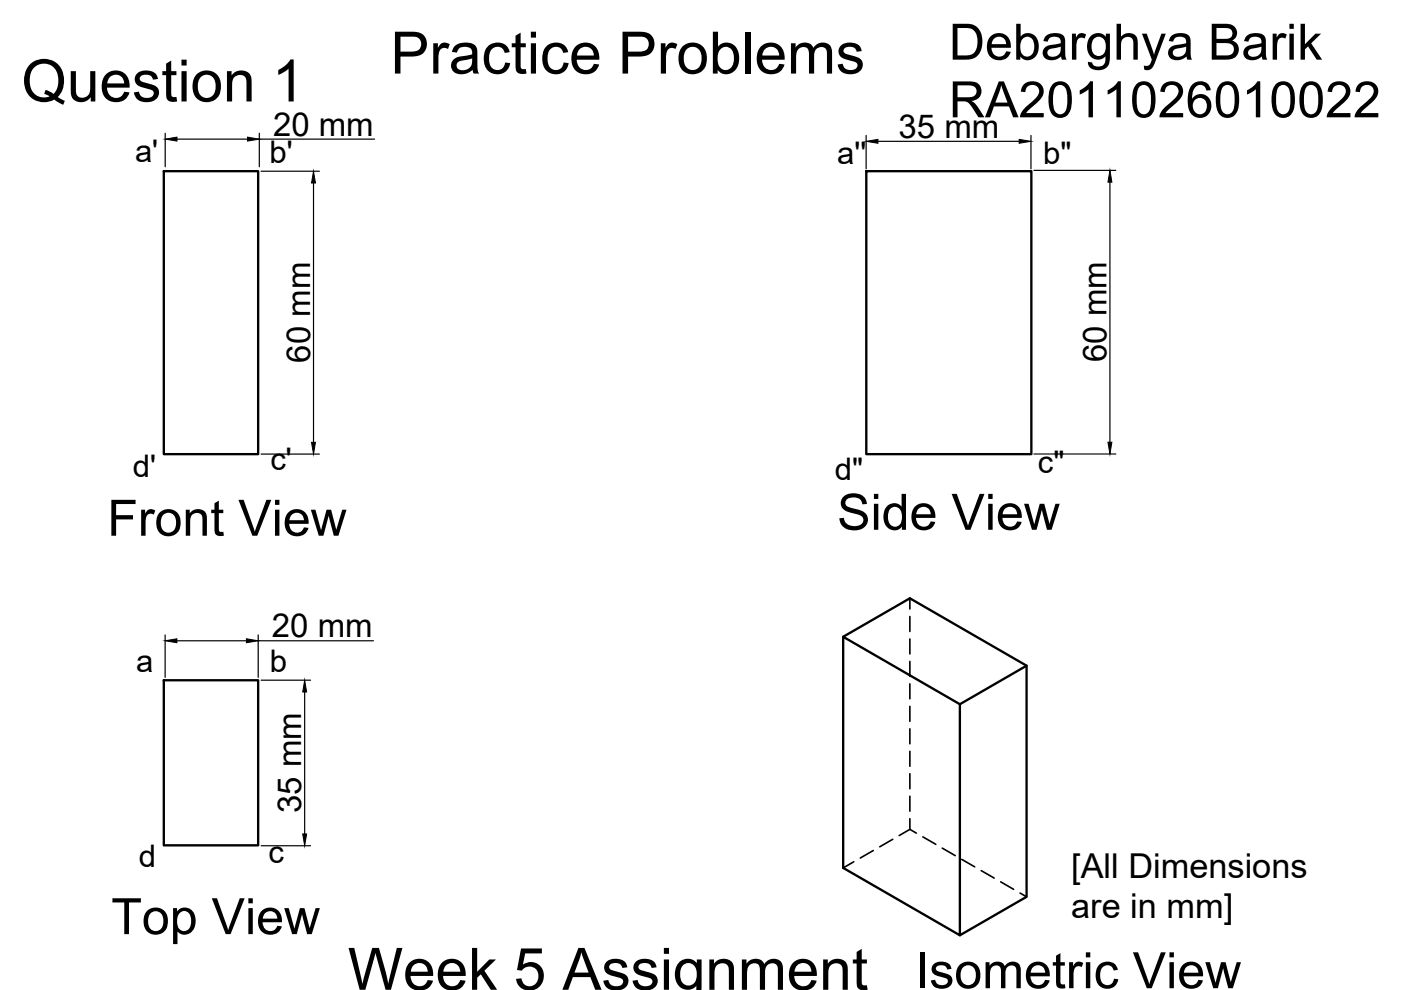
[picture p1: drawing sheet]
<svg xmlns="http://www.w3.org/2000/svg" width="297mm" height="210mm" viewBox="0 0 297 210" stroke-linecap="round" stroke-linejoin="round" font-family="sans-serif">
<!-- layer: MD_Visible -->
<path d="M34.7 36.3h20v60h-20zM183.7 36.3h35v60h-35zM178.8 135l14.1-8.1 24.8 14.2v49l-14.2 8.2M34.7 144.2h20v35h-20zM217.7 141.1l-14.2 8.2v49l-24.7-14.3v-49l24.7 14.3" fill="none" stroke="#000" stroke-width=".5"/>
<!-- layer: MD_Hidden -->
<g fill="none" stroke="#000" stroke-width=".35">
<path d="M192.9 126.9v2.2M192.9 130.7v3.2M192.9 135.5v3.1M192.9 140.2v3.2M192.9 145v3.2M192.9 149.8v3.1M192.9 154.5v3.2M192.9 159.3v3.2M189.3 178l-2.8 1.5M192.9 173.6v2.2l1.4 .8M192.9 164.1v3.1M192.9 168.8v3.2"/>
<path d="M192.9 175.8l-2.3 1.4M195.7 177.4l2.7 1.6M199.8 179.8l2.7 1.6M181 182.7l-2.2 1.3M185.2 180.3l-2.8 1.6M203.9 182.2l2.8 1.6M208 184.6l2.8 1.6M212.2 187l2.7 1.6M216.3 189.3l1.4 .8"/>
</g>
<!-- layer: 0 -->
<g fill="none" stroke="#000" stroke-width=".25">
<path d="M35 28.3v7.1M37.5 29.5h15M55 28.3v7.1M55 29.5h24.4M55.4 36.3h12.3M66.5 38.8v55M183.6 28.7v7.1M186.1 30h30M218.6 28.7v7.1M219.2 36.1h17.4M235.3 38.6v55.2M55.4 96.3h12.3"/>
<path d="M219.2 96.3h17.4M35 134.6v9M37.5 135.9h14.7M54.7 134.6v9M54.7 135.9h24.5M55.4 144.2h10.4M64.6 146.7v30.1M55.4 179.3h10.4"/>
</g>
<path d="M35 29.5l2.5-.4v.8zM52.5 29.1l2.5 .4-2.5 .4zM66.5 36.3l.4 2.5h-.9zM183.6 30l2.5-.4v.8zM216.1 29.6l2.5 .4-2.5 .4zM235.3 36.1l.4 2.5h-.8zM66 93.8h.9l-.4 2.5zM234.9 93.8h.8l-.4 2.5zM35 135.9l2.5-.5v.9zM52.2 135.4l2.5 .5-2.5 .4zM64.6 144.2l.4 2.5h-.8zM64.2 176.8h.8l-.4 2.5z" fill="#000" stroke="#000" stroke-width=".21"/>
<g font-size="12.4">
<text x="82.8" y="15.6">Practice Problems</text>
<text x="4.6" y="21.5">Question 1</text>
<text x="73.8" y="209.9">Week 5 Assignment</text>
</g>
<g font-size="10.6">
<text x="201.2" y="12.7">Debarghya Barik</text>
<text x="201.2" y="24.9">RA2011026010022</text>
<text x="22.7" y="113.6">Front View</text>
<text x="177.5" y="112.3">Side View</text>
<text x="23.6" y="198.1">Top View</text>
<text x="194.1" y="209.5">Isometric View</text>
</g>
<g font-size="7.3">
<text x="227.1" y="186.2">[All Dimensions</text>
<text x="227.1" y="194.6">are in mm]</text>
</g>
<g font-size="7">
<text x="57.9" y="28.8">20 mm</text>
<text x="190.5" y="29.3">35 mm</text>
<text x="65.8" y="76.9" transform="rotate(-90 65.8 76.9)">60 mm</text>
<text x="234.6" y="76.8" transform="rotate(-90 234.6 76.8)">60 mm</text>
<text x="57.7" y="135.2">20 mm</text>
<text x="63.9" y="172.4" transform="rotate(-90 63.9 172.4)">35 mm</text>
</g>
<g font-size="6.6">
<text x="28.6" y="34.4">a'</text>
<text x="57.1" y="34.5">b'</text>
<text x="177.5" y="34.8">a''</text>
<text x="221.2" y="34.8">b&quot;</text>
<text x="28.1" y="101.1">d'</text>
<text x="57.3" y="99.7">c'</text>
<text x="177" y="101.8">d&quot;</text>
<text x="220.1" y="100.4">c&quot;</text>
<text x="28.8" y="142.5">a</text>
<text x="57.2" y="142.5">b</text>
<text x="29.4" y="183.7">d</text>
<text x="56.9" y="183.1">c</text>
</g>
</svg>
